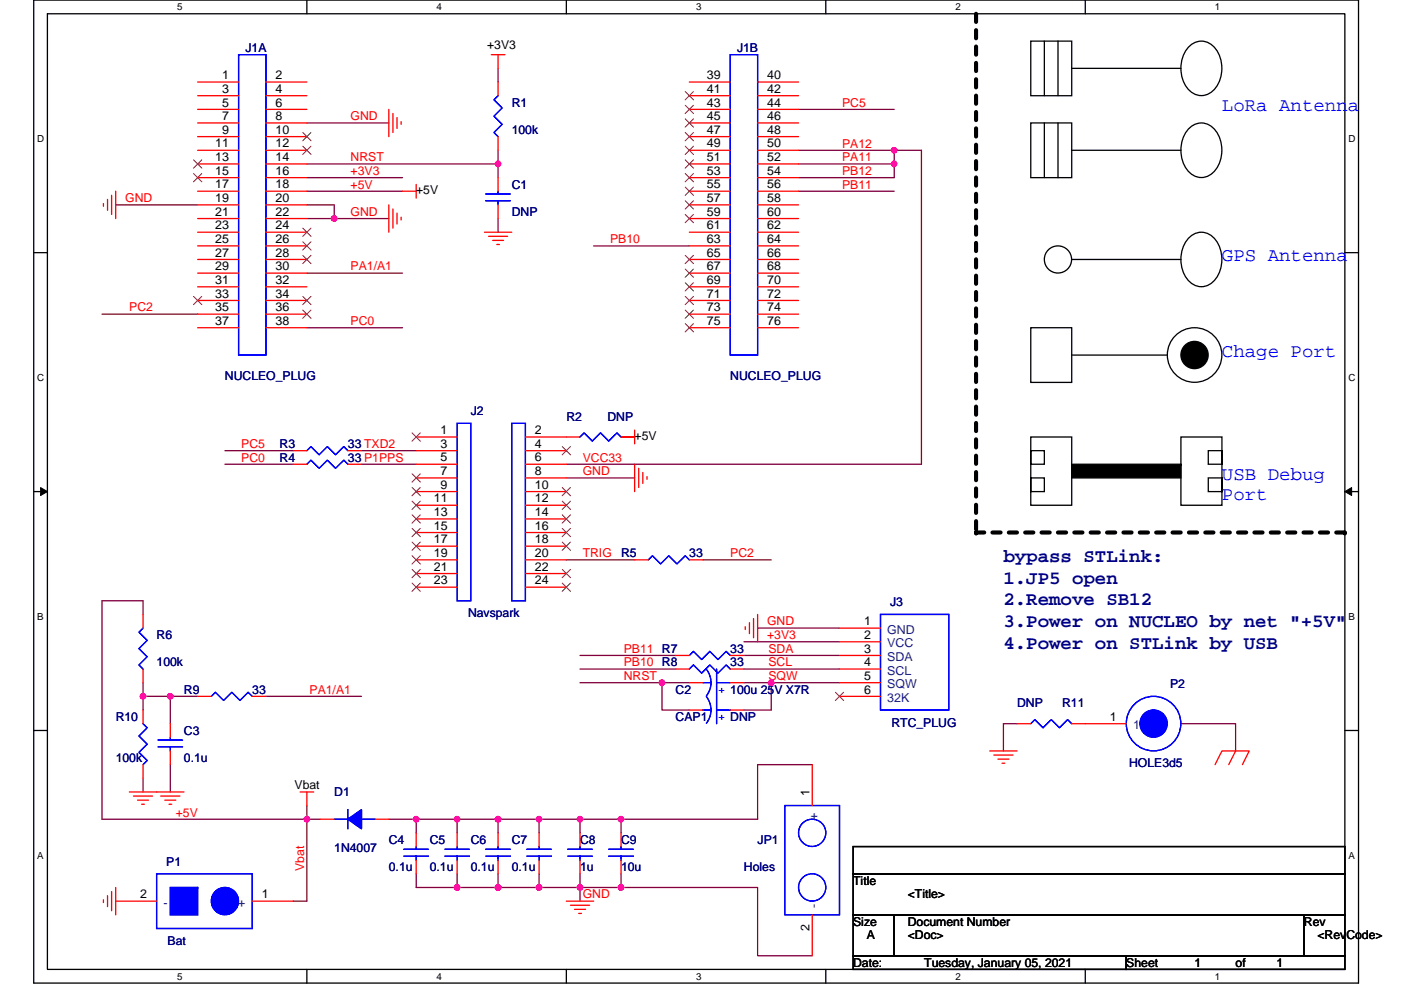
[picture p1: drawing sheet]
# OrCAD Capture schematic TESTBED_V2.DSN
size A

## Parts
C1  DNP  [C0805]
C2  100u 25V X7R  [C7374]
C3  0.1u  [C0805]
C4  0.1u  [C0805]
C5  0.1u  [C0805]
C6  0.1u  [C0805]
C7  0.1u  [C0805]
C8  1u  [C0805]
C9  10u  [C1206]
CAP1  DNP  [CP2V_D10R0_5R0]
D1  1N4007  [2d7X2]
J1  NUCLEO_PLUG  [38pX2]  (sections A,B)
J2  Navspark  [12pX2_2d54_15d24]
J3  RTC_PLUG  [2d54_6p_female_SMT]
JP1  Holes  [3d81X2]
P1  Bat  [my_2pin]
P2  HOLE3d5  [i3d5_o6mm]
R1  100k  [R0805]
R2  DNP  [R0805]
R3  33  [R0805]
R4  33  [R0805]
R5  33  [R0805]
R6  100k  [R0805]
R7  33  [R0805]
R8  33  [R0805]
R9  33  [R0805]
R10  100k  [R0805]
R11  DNP  [R0805]

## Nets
+3V3: J1.16 J3.2(VCC) R1.2
+5V: D1.2(K) J1.18 P1.1(+) R2.2 R6.2
GND: C1.2 C3.2 C4.2 C5.2 C6.2 C7.2 C8.2 C9.2 J1.8 J1.19 J1.20 J1.22 J2.8 J3.1(GND) JP1.2(-) P1.2(-) R10.2 R11.2
NRST: C1.1 C2.2 CAP1.2 J1.14 R1.1
P1PPS: J2.5 R4.2
PA1/A1: J1.30 R9.2
PA11: J1.50 J1.52 J1.54 J2.6
PB10: J1.63 R8.1
PB11: J1.56 R7.1
PC0: J1.38 R4.1
PC2: J1.35 R5.2
PC5: J1.44 R3.1
SCL: J3.4(SCL) R8.2
SDA: J3.3(SDA) R7.2
SQW: C2.1 CAP1.1 J3.5(SQW)
TRIG: J2.20 R5.1
TXD2: J2.3 R3.2
N3250342: C3.1 R6.1 R9.1 R10.1
N3272272: C4.1 C5.1 C6.1 C7.1 C8.1 C9.1 D1.1(A) JP1.1(+)
N3282367: J2.2 R2.1
N3282368: P2.1 R11.1

Not connected (* = marked no-connect by the designer): J1 1 2 3 4 5 6 7 9 10* 11 12* 13* 15* 17 21 23 24* 25 26* 27 28* 29 31 32 33* 34* 36* 37 39 40 41* 42 43* 45* 46 47* 48 49* 51* 53* 55* 57* 58 59* 60 61 62 64 65* 66 67* 68 69* 70 71* 72 73* 74 75* 76; J2 1* 4* 7* 9* 10* 11* 12* 13* 14* 15* 16* 17* 18* 19* 21* 22* 23* 24*; J3 6(32K)*

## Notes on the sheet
- LoRa Antenna
- GPS Antenna
- Chage Port
- USB Debug
  Port
- bypass STLink:
  1.JP5 open
  2.Remove SB12
  3.Power on NUCLEO by net "+5V"
  4.Power on STLink by USB
